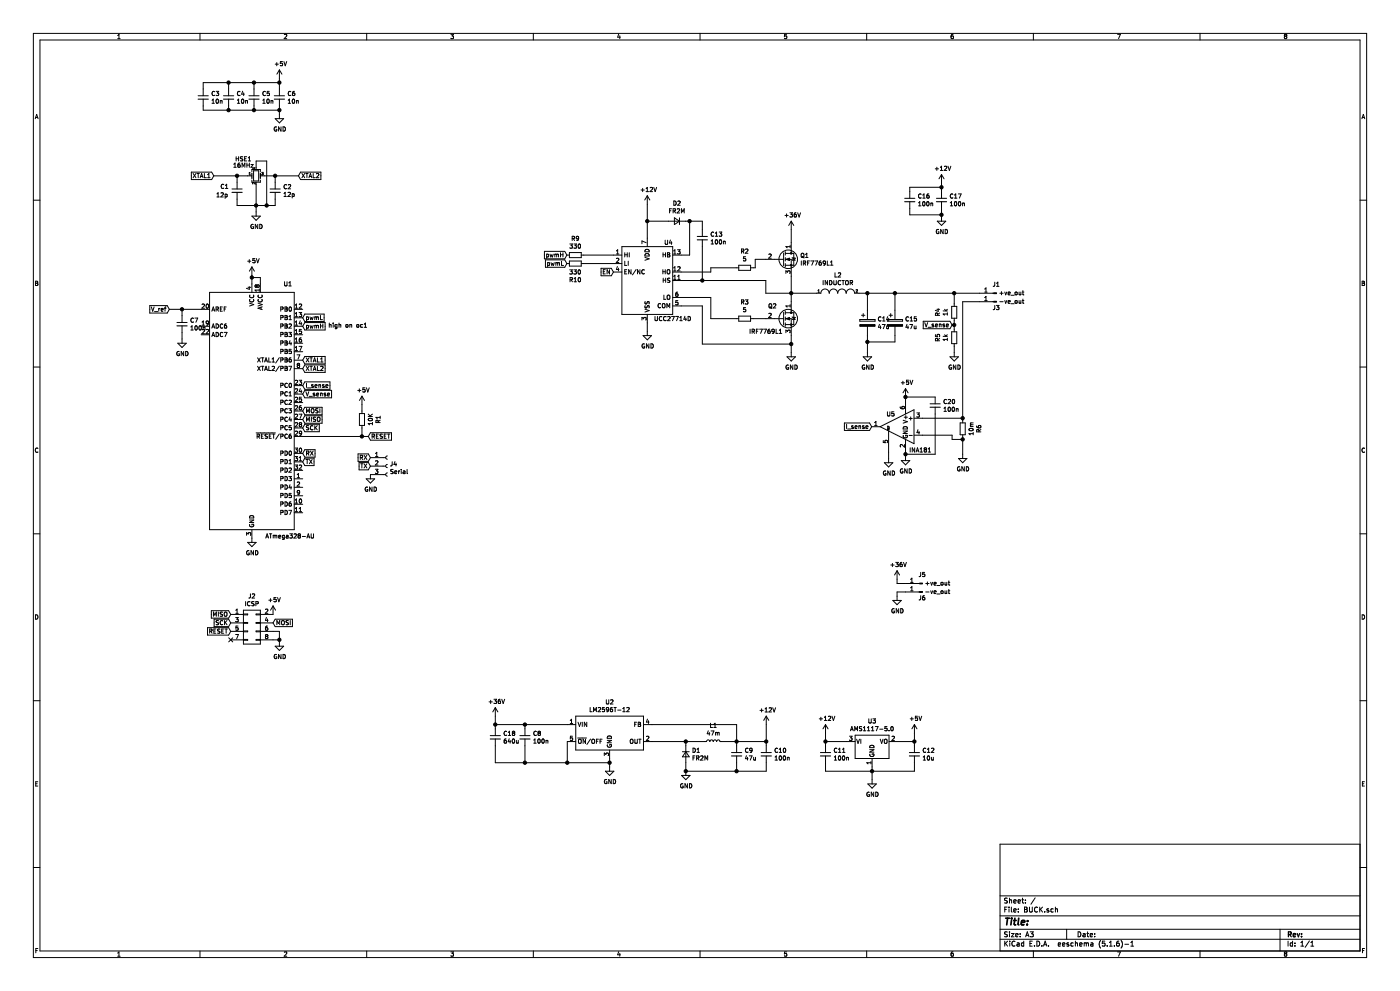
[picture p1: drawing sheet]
EESchema Schematic File Version 4
EELAYER 30 0
EELAYER END
$Descr A3 16535 11693
encoding utf-8
Sheet 1 1
Title ""
Date ""
Rev ""
Comp ""
Comment1 ""
Comment2 ""
Comment3 ""
Comment4 ""
$EndDescr
$Comp
L Driver_FET:UCC27714D U4
U 1 1
P 7645 3310
F 0 "U4" H 7895 3760 50  0000 C CNN
F 1 "UCC27714D" H 7945 2860 50  0000 C CNN
F 2 "Package_SO:SOIC-14_3.9x8.7mm_P1.27mm" H 7645 3310 50  0001 C CNN
F 3 "http://www.ti.com/lit/ds/symlink/ucc27714.pdf" H 7645 3210 50  0001 C CNN
	1    7645 3310
	1    0    0    -1  
$EndComp
$Comp
L Device:R_Small R2
U 1 1
P 8795 3160
F 0 "R2" V 8599 3160 50  0000 C CNN
F 1 "5" V 8690 3160 50  0000 C CNN
F 2 "Resistor_SMD:R_0805_2012Metric" H 8795 3160 50  0001 C CNN
F 3 "~" H 8795 3160 50  0001 C CNN
	1    8795 3160
	0    1    1    0   
$EndComp
$Comp
L Device:R_Small R3
U 1 1
P 8795 3760
F 0 "R3" V 8599 3760 50  0000 C CNN
F 1 "5" V 8690 3760 50  0000 C CNN
F 2 "Resistor_SMD:R_0805_2012Metric" H 8795 3760 50  0001 C CNN
F 3 "~" H 8795 3760 50  0001 C CNN
	1    8795 3760
	0    1    1    0   
$EndComp
$Comp
L pspice:INDUCTOR L2
U 1 1
P 9895 3460
F 0 "L2" H 9895 3675 50  0000 C CNN
F 1 "INDUCTOR" H 9895 3584 50  0000 C CNN
F 2 "Inductor_THT:L_Toroid_Vertical_L16.8mm_W9.2mm_P7.10mm_Vishay_TJ3" H 9895 3460 50  0001 C CNN
F 3 "~" H 9895 3460 50  0001 C CNN
	1    9895 3460
	1    0    0    -1  
$EndComp
$Comp
L Device:CP C14
U 1 1
P 10245 3810
F 0 "C14" H 10363 3856 50  0000 L CNN
F 1 "47u" H 10363 3765 50  0000 L CNN
F 2 "Capacitor_SMD:CP_Elec_6.3x7.7" H 10283 3660 50  0001 C CNN
F 3 "~" H 10245 3810 50  0001 C CNN
	1    10245 3810
	1    0    0    -1  
$EndComp
Connection ~ 10800 8750
Wire Wire Line
	10800 8650 10800 8750
$Comp
L power:+5V #PWR0101
U 1 1
P 10800 8650
F 0 "#PWR0101" H 10800 8500 50  0001 C CNN
F 1 "+5V" H 10815 8823 50  0000 C CNN
F 2 "" H 10800 8650 50  0001 C CNN
F 3 "" H 10800 8650 50  0001 C CNN
	1    10800 8650
	1    0    0    -1  
$EndComp
Wire Wire Line
	10800 8750 10600 8750
Wire Wire Line
	10800 8800 10800 8750
Wire Wire Line
	10800 9100 10800 9000
Wire Wire Line
	10300 9100 10800 9100
$Comp
L Device:C_Small C12
U 1 1
P 10800 8900
F 0 "C12" H 10892 8946 50  0000 L CNN
F 1 "10u" H 10892 8855 50  0000 L CNN
F 2 "Capacitor_SMD:C_0805_2012Metric" H 10800 8900 50  0001 C CNN
F 3 "~" H 10800 8900 50  0001 C CNN
	1    10800 8900
	1    0    0    -1  
$EndComp
Wire Wire Line
	10300 9100 10300 9050
Connection ~ 10300 9100
Wire Wire Line
	9750 9100 10300 9100
Wire Wire Line
	9750 9000 9750 9100
Wire Wire Line
	10300 9200 10300 9100
$Comp
L power:GND #PWR0102
U 1 1
P 10300 9200
F 0 "#PWR0102" H 10300 8950 50  0001 C CNN
F 1 "GND" H 10305 9027 50  0000 C CNN
F 2 "" H 10300 9200 50  0001 C CNN
F 3 "" H 10300 9200 50  0001 C CNN
	1    10300 9200
	1    0    0    -1  
$EndComp
Wire Wire Line
	9750 8750 9750 8650
Connection ~ 9750 8750
Wire Wire Line
	10000 8750 9750 8750
Wire Wire Line
	9750 8800 9750 8750
$Comp
L Device:C_Small C11
U 1 1
P 9750 8900
F 0 "C11" H 9842 8946 50  0000 L CNN
F 1 "100n" H 9842 8855 50  0000 L CNN
F 2 "Capacitor_SMD:C_0805_2012Metric" H 9750 8900 50  0001 C CNN
F 3 "~" H 9750 8900 50  0001 C CNN
	1    9750 8900
	1    0    0    -1  
$EndComp
$Comp
L power:+12V #PWR0103
U 1 1
P 9750 8650
F 0 "#PWR0103" H 9750 8500 50  0001 C CNN
F 1 "+12V" H 9765 8823 50  0000 C CNN
F 2 "" H 9750 8650 50  0001 C CNN
F 3 "" H 9750 8650 50  0001 C CNN
	1    9750 8650
	1    0    0    -1  
$EndComp
$Comp
L Regulator_Linear:AMS1117-5.0 U3
U 1 1
P 10300 8750
F 0 "U3" H 10300 8992 50  0000 C CNN
F 1 "AMS1117-5.0" H 10300 8901 50  0000 C CNN
F 2 "Package_TO_SOT_SMD:SOT-223-3_TabPin2" H 10300 8950 50  0001 C CNN
F 3 "http://www.advanced-monolithic.com/pdf/ds1117.pdf" H 10400 8500 50  0001 C CNN
	1    10300 8750
	1    0    0    -1  
$EndComp
Wire Wire Line
	8700 8550 8700 8750
Wire Wire Line
	7700 8550 8700 8550
Connection ~ 9050 8750
Wire Wire Line
	9050 8550 9050 8750
$Comp
L power:+12V #PWR0104
U 1 1
P 9050 8550
F 0 "#PWR0104" H 9050 8400 50  0001 C CNN
F 1 "+12V" H 9065 8723 50  0000 C CNN
F 2 "" H 9050 8550 50  0001 C CNN
F 3 "" H 9050 8550 50  0001 C CNN
	1    9050 8550
	1    0    0    -1  
$EndComp
Wire Wire Line
	8700 9100 9050 9100
Connection ~ 8700 9100
Connection ~ 8100 9100
Wire Wire Line
	8100 9100 8700 9100
Connection ~ 8700 8750
Wire Wire Line
	9050 8750 8700 8750
Wire Wire Line
	9050 8800 9050 8750
Wire Wire Line
	8700 8800 8700 8750
Wire Wire Line
	9050 9000 9050 9100
Wire Wire Line
	8700 9000 8700 9100
$Comp
L Device:C_Small C10
U 1 1
P 9050 8900
F 0 "C10" H 9142 8946 50  0000 L CNN
F 1 "100n" H 9142 8855 50  0000 L CNN
F 2 "Capacitor_SMD:C_0805_2012Metric" H 9050 8900 50  0001 C CNN
F 3 "~" H 9050 8900 50  0001 C CNN
	1    9050 8900
	1    0    0    -1  
$EndComp
$Comp
L Device:C_Small C9
U 1 1
P 8700 8900
F 0 "C9" H 8792 8946 50  0000 L CNN
F 1 "47u" H 8792 8855 50  0000 L CNN
F 2 "Capacitor_SMD:C_0805_2012Metric" H 8700 8900 50  0001 C CNN
F 3 "~" H 8700 8900 50  0001 C CNN
	1    8700 8900
	1    0    0    -1  
$EndComp
Wire Wire Line
	8100 8750 7700 8750
Wire Wire Line
	8100 9000 8100 9100
Wire Wire Line
	8100 8750 8100 8800
$Comp
L power:GND #PWR0105
U 1 1
P 8100 9100
F 0 "#PWR0105" H 8100 8850 50  0001 C CNN
F 1 "GND" H 8105 8927 50  0000 C CNN
F 2 "" H 8100 9100 50  0001 C CNN
F 3 "" H 8100 9100 50  0001 C CNN
	1    8100 9100
	1    0    0    -1  
$EndComp
$Comp
L Device:D_Small D1
U 1 1
P 8100 8900
F 0 "D1" V 8054 8970 50  0000 L CNN
F 1 "FR2M" V 8145 8970 50  0000 L CNN
F 2 "Diode_SMD:D_SMB" V 8100 8900 50  0001 C CNN
F 3 "~" V 8100 8900 50  0001 C CNN
	1    8100 8900
	0    1    1    0   
$EndComp
$Comp
L Device:L_Small L1
U 1 1
P 8425 8750
F 0 "L1" V 8610 8750 50  0000 C CNN
F 1 "47m" V 8519 8750 50  0000 C CNN
F 2 "Inductor_SMD:L_Sunlord_MWSA0518_5.4x5.2mm" H 8425 8750 50  0001 C CNN
F 3 "~" H 8425 8750 50  0001 C CNN
	1    8425 8750
	0    -1   -1   0   
$EndComp
Wire Wire Line
	6200 9000 6700 9000
Wire Wire Line
	6200 8800 6200 9000
Connection ~ 6700 9000
Wire Wire Line
	6200 8550 5850 8550
Connection ~ 6200 8550
Wire Wire Line
	6200 8600 6200 8550
Wire Wire Line
	5850 8550 5850 8450
Wire Wire Line
	6700 8550 6200 8550
$Comp
L Device:C_Small C8
U 1 1
P 6200 8700
F 0 "C8" H 6292 8746 50  0000 L CNN
F 1 "100n" H 6292 8655 50  0000 L CNN
F 2 "Capacitor_SMD:C_0805_2012Metric" H 6200 8700 50  0001 C CNN
F 3 "~" H 6200 8700 50  0001 C CNN
	1    6200 8700
	1    0    0    -1  
$EndComp
$Comp
L power:+36V #PWR0106
U 1 1
P 5850 8450
F 0 "#PWR0106" H 5850 8300 50  0001 C CNN
F 1 "+36V" H 5865 8623 50  0000 C CNN
F 2 "" H 5850 8450 50  0001 C CNN
F 3 "" H 5850 8450 50  0001 C CNN
	1    5850 8450
	1    0    0    -1  
$EndComp
Connection ~ 7200 9000
Wire Wire Line
	6700 9000 7200 9000
Wire Wire Line
	6700 8750 6700 9000
Wire Wire Line
	7200 9000 7200 8950
$Comp
L power:GND #PWR0107
U 1 1
P 7200 9050
F 0 "#PWR0107" H 7200 8800 50  0001 C CNN
F 1 "GND" H 7205 8877 50  0000 C CNN
F 2 "" H 7200 9050 50  0001 C CNN
F 3 "" H 7200 9050 50  0001 C CNN
	1    7200 9050
	1    0    0    -1  
$EndComp
$Comp
L power:GND #PWR0108
U 1 1
P 9345 4160
F 0 "#PWR0108" H 9345 3910 50  0001 C CNN
F 1 "GND" H 9350 3987 50  0000 C CNN
F 2 "" H 9345 4160 50  0001 C CNN
F 3 "" H 9345 4160 50  0001 C CNN
	1    9345 4160
	1    0    0    -1  
$EndComp
$Comp
L power:GND #PWR0109
U 1 1
P 10245 4160
F 0 "#PWR0109" H 10245 3910 50  0001 C CNN
F 1 "GND" H 10250 3987 50  0000 C CNN
F 2 "" H 10245 4160 50  0001 C CNN
F 3 "" H 10245 4160 50  0001 C CNN
	1    10245 4160
	1    0    0    -1  
$EndComp
$Comp
L power:+36V #PWR0110
U 1 1
P 9345 2710
F 0 "#PWR0110" H 9345 2560 50  0001 C CNN
F 1 "+36V" H 9360 2883 50  0000 C CNN
F 2 "" H 9345 2710 50  0001 C CNN
F 3 "" H 9345 2710 50  0001 C CNN
	1    9345 2710
	1    0    0    -1  
$EndComp
Wire Wire Line
	9345 2710 9345 2860
Wire Wire Line
	9345 3960 9345 4060
Wire Wire Line
	9345 3460 9645 3460
Wire Wire Line
	10145 3460 10245 3460
Connection ~ 9345 3460
Wire Wire Line
	9345 3460 9345 3560
Wire Wire Line
	8395 3160 8395 3210
Wire Wire Line
	8395 3210 8045 3210
Wire Wire Line
	8695 3160 8395 3160
Wire Wire Line
	8395 3760 8395 3510
Wire Wire Line
	8395 3510 8045 3510
Wire Wire Line
	8695 3760 8395 3760
Wire Wire Line
	8045 3610 8295 3610
Wire Wire Line
	8295 3610 8295 4060
Wire Wire Line
	8295 4060 9345 4060
Connection ~ 9345 4060
Wire Wire Line
	9345 4060 9345 4160
$Comp
L Device:D_Small D2
U 1 1
P 7995 2610
F 0 "D2" H 7995 2403 50  0000 C CNN
F 1 "FR2M" H 7995 2494 50  0000 C CNN
F 2 "Diode_SMD:D_SMB" V 7995 2610 50  0001 C CNN
F 3 "~" V 7995 2610 50  0001 C CNN
	1    7995 2610
	-1   0    0    1   
$EndComp
$Comp
L power:+12V #PWR0113
U 1 1
P 7645 2410
F 0 "#PWR0113" H 7645 2260 50  0001 C CNN
F 1 "+12V" H 7660 2583 50  0000 C CNN
F 2 "" H 7645 2410 50  0001 C CNN
F 3 "" H 7645 2410 50  0001 C CNN
	1    7645 2410
	1    0    0    -1  
$EndComp
$Comp
L power:GND #PWR0114
U 1 1
P 7645 3910
F 0 "#PWR0114" H 7645 3660 50  0001 C CNN
F 1 "GND" H 7650 3737 50  0000 C CNN
F 2 "" H 7645 3910 50  0001 C CNN
F 3 "" H 7645 3910 50  0001 C CNN
	1    7645 3910
	1    0    0    -1  
$EndComp
Wire Wire Line
	7645 3910 7645 3810
$Comp
L Device:C_Small C13
U 1 1
P 8295 2810
F 0 "C13" H 8387 2856 50  0000 L CNN
F 1 "100n" H 8387 2765 50  0000 L CNN
F 2 "Capacitor_SMD:C_0805_2012Metric" H 8295 2810 50  0001 C CNN
F 3 "~" H 8295 2810 50  0001 C CNN
	1    8295 2810
	1    0    0    -1  
$EndComp
Wire Wire Line
	7645 2410 7645 2610
Wire Wire Line
	7895 2610 7645 2610
Connection ~ 7645 2610
Wire Wire Line
	7645 2610 7645 2810
Wire Wire Line
	8295 2710 8295 2610
Wire Wire Line
	8295 2610 8145 2610
Wire Wire Line
	8045 3010 8145 3010
Wire Wire Line
	8145 3010 8145 2610
Connection ~ 8145 2610
Wire Wire Line
	8145 2610 8095 2610
Wire Wire Line
	8045 3310 8295 3310
Wire Wire Line
	9045 3310 9045 3460
Wire Wire Line
	9045 3460 9345 3460
Wire Wire Line
	8295 2910 8295 3310
Connection ~ 8295 3310
Wire Wire Line
	8295 3310 9045 3310
Text GLabel 6695 3010 0    50   Input ~ 0
pwmH
Text GLabel 6695 3110 0    50   Input ~ 0
pwmL
Text GLabel 7245 3210 0    50   Input ~ 0
EN
Wire Wire Line
	10245 3960 10245 4035
$Comp
L Device:Crystal_GND24_Small HSE1
U 1 1
P 3025 2075
F 0 "HSE1" H 2775 2275 50  0000 L CNN
F 1 "16MHz" H 2750 2200 50  0000 L CNN
F 2 "Crystal:Crystal_SMD_3225-4Pin_3.2x2.5mm" H 3025 2075 50  0001 C CNN
F 3 "~" H 3025 2075 50  0001 C CNN
	1    3025 2075
	1    0    0    -1  
$EndComp
$Comp
L power:GND #PWR025
U 1 1
P 3025 2500
F 0 "#PWR025" H 3025 2250 50  0001 C CNN
F 1 "GND" H 3030 2327 50  0000 C CNN
F 2 "" H 3025 2500 50  0001 C CNN
F 3 "" H 3025 2500 50  0001 C CNN
	1    3025 2500
	1    0    0    -1  
$EndComp
$Comp
L Device:C_Small C2
U 1 1
P 3250 2250
F 0 "C2" H 3342 2296 50  0000 L CNN
F 1 "12p" H 3342 2205 50  0000 L CNN
F 2 "Capacitor_SMD:C_0805_2012Metric" H 3250 2250 50  0001 C CNN
F 3 "~" H 3250 2250 50  0001 C CNN
	1    3250 2250
	1    0    0    -1  
$EndComp
$Comp
L Device:C_Small C1
U 1 1
P 2800 2250
F 0 "C1" H 2600 2300 50  0000 L CNN
F 1 "12p" H 2550 2200 50  0000 L CNN
F 2 "Capacitor_SMD:C_0805_2012Metric" H 2800 2250 50  0001 C CNN
F 3 "~" H 2800 2250 50  0001 C CNN
	1    2800 2250
	1    0    0    -1  
$EndComp
Text GLabel 2525 2075 0    50   Input ~ 0
XTAL1
$Comp
L power:+5V #PWR0115
U 1 1
P 2975 3250
F 0 "#PWR0115" H 2975 3100 50  0001 C CNN
F 1 "+5V" H 2990 3423 50  0000 C CNN
F 2 "" H 2975 3250 50  0001 C CNN
F 3 "" H 2975 3250 50  0001 C CNN
	1    2975 3250
	1    0    0    -1  
$EndComp
Wire Wire Line
	2975 3350 2975 3275
Wire Wire Line
	2975 3275 3075 3275
Wire Wire Line
	3075 3275 3075 3350
Connection ~ 2975 3275
Wire Wire Line
	2975 3275 2975 3250
$Comp
L Device:C_Small C7
U 1 1
P 2150 3825
F 0 "C7" H 2242 3871 50  0000 L CNN
F 1 "100n" H 2242 3780 50  0000 L CNN
F 2 "Capacitor_SMD:C_0805_2012Metric" H 2150 3825 50  0001 C CNN
F 3 "~" H 2150 3825 50  0001 C CNN
	1    2150 3825
	1    0    0    -1  
$EndComp
$Comp
L power:GND #PWR0116
U 1 1
P 2975 6350
F 0 "#PWR0116" H 2975 6100 50  0001 C CNN
F 1 "GND" H 2980 6177 50  0000 C CNN
F 2 "" H 2975 6350 50  0001 C CNN
F 3 "" H 2975 6350 50  0001 C CNN
	1    2975 6350
	1    0    0    -1  
$EndComp
$Comp
L power:GND #PWR0117
U 1 1
P 2150 4000
F 0 "#PWR0117" H 2150 3750 50  0001 C CNN
F 1 "GND" H 2155 3827 50  0000 C CNN
F 2 "" H 2150 4000 50  0001 C CNN
F 3 "" H 2150 4000 50  0001 C CNN
	1    2150 4000
	1    0    0    -1  
$EndComp
Wire Wire Line
	2150 4000 2150 3925
Wire Wire Line
	2150 3650 2375 3650
Wire Wire Line
	2150 3725 2150 3650
Text GLabel 3575 4250 2    50   Input ~ 0
XTAL1
Text GLabel 3525 2075 2    50   Input ~ 0
XTAL2
Wire Wire Line
	2525 2075 2800 2075
Wire Wire Line
	3125 2075 3250 2075
Wire Wire Line
	2800 2075 2800 2150
Wire Wire Line
	2800 2425 3025 2425
Wire Wire Line
	3025 2425 3025 2175
Wire Wire Line
	2800 2350 2800 2425
Connection ~ 2800 2075
Wire Wire Line
	2800 2075 2925 2075
Wire Wire Line
	3250 2075 3250 2150
Wire Wire Line
	3250 2425 3150 2425
Wire Wire Line
	3250 2350 3250 2425
Connection ~ 3250 2075
Wire Wire Line
	3250 2075 3525 2075
Connection ~ 3025 2425
Wire Wire Line
	3025 2500 3025 2425
Wire Wire Line
	3025 1975 3025 1900
Wire Wire Line
	3025 1900 3150 1900
Wire Wire Line
	3150 1900 3150 2425
Connection ~ 3150 2425
Wire Wire Line
	3150 2425 3025 2425
Text GLabel 4350 5150 2    50   Input ~ 0
RESET
$Comp
L Device:R_Small R1
U 1 1
P 4275 4950
F 0 "R1" V 4079 4950 50  0000 C CNN
F 1 "10K" V 4170 4950 50  0000 C CNN
F 2 "Resistor_SMD:R_0805_2012Metric" H 4275 4950 50  0001 C CNN
F 3 "~" H 4275 4950 50  0001 C CNN
	1    4275 4950
	-1   0    0    1   
$EndComp
Wire Wire Line
	3575 5150 4275 5150
Connection ~ 4275 5150
Wire Wire Line
	4275 5150 4350 5150
$Comp
L power:+5V #PWR0118
U 1 1
P 4275 4775
F 0 "#PWR0118" H 4275 4625 50  0001 C CNN
F 1 "+5V" H 4290 4948 50  0000 C CNN
F 2 "" H 4275 4775 50  0001 C CNN
F 3 "" H 4275 4775 50  0001 C CNN
	1    4275 4775
	1    0    0    -1  
$EndComp
Wire Wire Line
	4275 4850 4275 4775
Wire Wire Line
	8100 8750 8325 8750
Wire Wire Line
	8525 8750 8700 8750
Connection ~ 8100 8750
Wire Wire Line
	11570 3460 11270 3460
$Comp
L power:GND #PWR0119
U 1 1
P 11370 5360
F 0 "#PWR0119" H 11370 5110 50  0001 C CNN
F 1 "GND" H 11375 5187 50  0000 C CNN
F 2 "" H 11370 5360 50  0001 C CNN
F 3 "" H 11370 5360 50  0001 C CNN
	1    11370 5360
	1    0    0    -1  
$EndComp
$Comp
L Device:R_Small R6
U 1 1
P 11370 5060
F 0 "R6" V 11174 5060 50  0000 C CNN
F 1 "10m" V 11265 5060 50  0000 C CNN
F 2 "Resistor_SMD:R_2512_6332Metric" H 11370 5060 50  0001 C CNN
F 3 "~" H 11370 5060 50  0001 C CNN
	1    11370 5060
	-1   0    0    1   
$EndComp
Wire Wire Line
	11370 5360 11370 5185
Wire Wire Line
	4275 5050 4275 5150
Text GLabel 3575 4850 2    50   Input ~ 0
MOSI
Text GLabel 3575 4950 2    50   Input ~ 0
MISO
Text GLabel 3575 5050 2    50   Input ~ 0
SCK
Text GLabel 2000 3650 0    50   Input ~ 0
V_ref
Connection ~ 2150 3650
Wire Wire Line
	2000 3650 2150 3650
$Comp
L Amplifier_Current:INA181 U5
U 1 1
P 10595 5035
F 0 "U5" H 10670 5185 50  0000 C CNN
F 1 "INA181" H 10320 4760 50  0000 C CNN
F 2 "Package_TO_SOT_SMD:SOT-23-6" H 10645 5085 50  0001 C CNN
F 3 "http://www.ti.com/lit/ds/symlink/ina181.pdf" H 10745 5185 50  0001 C CNN
	1    10595 5035
	-1   0    0    -1  
$EndComp
Wire Wire Line
	11370 3560 11570 3560
Wire Wire Line
	11370 3560 11370 4935
Wire Wire Line
	10895 4935 11370 4935
Connection ~ 11370 4935
Wire Wire Line
	11370 4935 11370 4960
Wire Wire Line
	10895 5135 11245 5135
Wire Wire Line
	11245 5135 11245 5185
Wire Wire Line
	11245 5185 11370 5185
Connection ~ 11370 5185
Wire Wire Line
	11370 5185 11370 5160
$Comp
L power:GND #PWR0120
U 1 1
P 10695 5385
F 0 "#PWR0120" H 10695 5135 50  0001 C CNN
F 1 "GND" H 10700 5212 50  0000 C CNN
F 2 "" H 10695 5385 50  0001 C CNN
F 3 "" H 10695 5385 50  0001 C CNN
	1    10695 5385
	1    0    0    -1  
$EndComp
Wire Wire Line
	10695 5385 10695 5360
$Comp
L power:+5V #PWR0121
U 1 1
P 10695 4685
F 0 "#PWR0121" H 10695 4535 50  0001 C CNN
F 1 "+5V" H 10710 4858 50  0000 C CNN
F 2 "" H 10695 4685 50  0001 C CNN
F 3 "" H 10695 4685 50  0001 C CNN
	1    10695 4685
	1    0    0    -1  
$EndComp
Wire Wire Line
	10695 4735 10695 4685
Text GLabel 3575 4350 2    50   Input ~ 0
XTAL2
Text GLabel 3575 3850 2    50   Input ~ 0
pwmH
Text GLabel 3575 3750 2    50   Input ~ 0
pwmL
$Comp
L power:GND #PWR0122
U 1 1
P 10495 5410
F 0 "#PWR0122" H 10495 5160 50  0001 C CNN
F 1 "GND" H 10500 5237 50  0000 C CNN
F 2 "" H 10495 5410 50  0001 C CNN
F 3 "" H 10495 5410 50  0001 C CNN
	1    10495 5410
	1    0    0    -1  
$EndComp
Wire Wire Line
	10495 5335 10495 5410
Text GLabel 10295 5035 0    50   Input ~ 0
I_sense
Text GLabel 3575 4550 2    50   Input ~ 0
I_sense
$Comp
L Device:R_Small R5
U 1 1
P 11270 3985
F 0 "R5" V 11074 3985 50  0000 C CNN
F 1 "1k" V 11165 3985 50  0000 C CNN
F 2 "Resistor_SMD:R_0805_2012Metric" H 11270 3985 50  0001 C CNN
F 3 "~" H 11270 3985 50  0001 C CNN
	1    11270 3985
	1    0    0    -1  
$EndComp
$Comp
L Device:R_Small R4
U 1 1
P 11270 3685
F 0 "R4" V 11074 3685 50  0000 C CNN
F 1 "1k" V 11165 3685 50  0000 C CNN
F 2 "Resistor_SMD:R_0805_2012Metric" H 11270 3685 50  0001 C CNN
F 3 "~" H 11270 3685 50  0001 C CNN
	1    11270 3685
	1    0    0    -1  
$EndComp
$Comp
L power:GND #PWR0124
U 1 1
P 11270 4160
F 0 "#PWR0124" H 11270 3910 50  0001 C CNN
F 1 "GND" H 11275 3987 50  0000 C CNN
F 2 "" H 11270 4160 50  0001 C CNN
F 3 "" H 11270 4160 50  0001 C CNN
	1    11270 4160
	1    0    0    -1  
$EndComp
Wire Wire Line
	11270 4160 11270 4085
Wire Wire Line
	11270 3885 11270 3835
Wire Wire Line
	11270 3585 11270 3460
Text GLabel 11245 3835 0    50   Input ~ 0
V_sense
Wire Wire Line
	11245 3835 11270 3835
Connection ~ 11270 3835
Wire Wire Line
	11270 3835 11270 3785
Connection ~ 10245 3460
Connection ~ 11270 3460
Wire Wire Line
	10245 3460 10570 3460
$Comp
L Device:CP C15
U 1 1
P 10570 3810
F 0 "C15" H 10688 3856 50  0000 L CNN
F 1 "47u" H 10688 3765 50  0000 L CNN
F 2 "Capacitor_SMD:CP_Elec_6.3x7.7" H 10608 3660 50  0001 C CNN
F 3 "~" H 10570 3810 50  0001 C CNN
	1    10570 3810
	1    0    0    -1  
$EndComp
Wire Wire Line
	10570 3660 10570 3460
Connection ~ 10570 3460
Wire Wire Line
	10570 3460 11270 3460
Wire Wire Line
	10570 3960 10570 4035
Wire Wire Line
	10570 4035 10245 4035
Connection ~ 10245 4035
Wire Wire Line
	10245 4035 10245 4160
Text GLabel 3575 4650 2    50   Input ~ 0
V_sense
Wire Wire Line
	10745 2260 10745 2210
Wire Wire Line
	10745 2460 10745 2535
$Comp
L power:+5V #PWR0125
U 1 1
P 3300 925
F 0 "#PWR0125" H 3300 775 50  0001 C CNN
F 1 "+5V" H 3315 1098 50  0000 C CNN
F 2 "" H 3300 925 50  0001 C CNN
F 3 "" H 3300 925 50  0001 C CNN
	1    3300 925 
	1    0    0    -1  
$EndComp
Wire Wire Line
	3300 1350 3300 1300
$Comp
L Device:C_Small C6
U 1 1
P 3300 1150
F 0 "C6" H 3392 1196 50  0000 L CNN
F 1 "10n" H 3392 1105 50  0000 L CNN
F 2 "Capacitor_SMD:C_0805_2012Metric" H 3300 1150 50  0001 C CNN
F 3 "~" H 3300 1150 50  0001 C CNN
	1    3300 1150
	1    0    0    -1  
$EndComp
$Comp
L power:GND #PWR0126
U 1 1
P 3300 1350
F 0 "#PWR0126" H 3300 1100 50  0001 C CNN
F 1 "GND" H 3305 1177 50  0000 C CNN
F 2 "" H 3300 1350 50  0001 C CNN
F 3 "" H 3300 1350 50  0001 C CNN
	1    3300 1350
	1    0    0    -1  
$EndComp
Wire Wire Line
	3300 1050 3300 975 
$Comp
L Device:C_Small C5
U 1 1
P 3000 1150
F 0 "C5" H 3092 1196 50  0000 L CNN
F 1 "10n" H 3092 1105 50  0000 L CNN
F 2 "Capacitor_SMD:C_0805_2012Metric" H 3000 1150 50  0001 C CNN
F 3 "~" H 3000 1150 50  0001 C CNN
	1    3000 1150
	1    0    0    -1  
$EndComp
Wire Wire Line
	3000 1050 3000 975 
Wire Wire Line
	3000 975  3300 975 
Connection ~ 3300 975 
Wire Wire Line
	3300 975  3300 925 
Wire Wire Line
	3000 1250 3000 1300
Wire Wire Line
	3000 1300 3300 1300
Connection ~ 3300 1300
Wire Wire Line
	3300 1300 3300 1250
$Comp
L Device:C_Small C4
U 1 1
P 2700 1150
F 0 "C4" H 2792 1196 50  0000 L CNN
F 1 "10n" H 2792 1105 50  0000 L CNN
F 2 "Capacitor_SMD:C_0805_2012Metric" H 2700 1150 50  0001 C CNN
F 3 "~" H 2700 1150 50  0001 C CNN
	1    2700 1150
	1    0    0    -1  
$EndComp
Wire Wire Line
	2700 1050 2700 975 
Wire Wire Line
	2700 975  3000 975 
Connection ~ 3000 975 
Wire Wire Line
	2700 1250 2700 1300
Wire Wire Line
	2700 1300 3000 1300
Connection ~ 3000 1300
$Comp
L Device:C_Small C3
U 1 1
P 2400 1150
F 0 "C3" H 2492 1196 50  0000 L CNN
F 1 "10n" H 2492 1105 50  0000 L CNN
F 2 "Capacitor_SMD:C_0805_2012Metric" H 2400 1150 50  0001 C CNN
F 3 "~" H 2400 1150 50  0001 C CNN
	1    2400 1150
	1    0    0    -1  
$EndComp
Wire Wire Line
	2400 1050 2400 975 
Wire Wire Line
	2400 975  2700 975 
Connection ~ 2700 975 
Wire Wire Line
	2400 1250 2400 1300
Wire Wire Line
	2400 1300 2700 1300
Connection ~ 2700 1300
$Comp
L Device:C_Small C18
U 1 1
P 5850 8700
F 0 "C18" H 5942 8746 50  0000 L CNN
F 1 "640u" H 5942 8655 50  0000 L CNN
F 2 "Capacitor_SMD:C_0805_2012Metric" H 5850 8700 50  0001 C CNN
F 3 "~" H 5850 8700 50  0001 C CNN
	1    5850 8700
	1    0    0    -1  
$EndComp
Wire Wire Line
	5850 8550 5850 8600
Wire Wire Line
	5850 9000 6200 9000
Wire Wire Line
	5850 8800 5850 9000
Connection ~ 5850 8550
Connection ~ 6200 9000
$Comp
L MCU_Microchip_ATmega:ATmega328-AU U1
U 1 1
P 2975 4850
F 0 "U1" H 3400 6350 50  0000 C CNN
F 1 "ATmega328-AU" H 3425 3375 50  0000 C CNN
F 2 "Package_QFP:TQFP-32_7x7mm_P0.8mm" H 2975 4850 50  0001 C CIN
F 3 "http://ww1.microchip.com/downloads/en/DeviceDoc/ATmega328_P%20AVR%20MCU%20with%20picoPower%20Technology%20Data%20Sheet%2040001984A.pdf" H 2975 4850 50  0001 C CNN
	1    2975 4850
	1    0    0    -1  
$EndComp
Wire Wire Line
	8895 3160 8920 3160
Wire Wire Line
	9345 3260 9345 3460
Wire Wire Line
	8895 3760 9045 3760
Text Notes 3875 3875 0    50   ~ 0
high on oc1\n
Wire Wire Line
	11120 2535 11120 2560
Connection ~ 11120 2535
Wire Wire Line
	10745 2535 11120 2535
Wire Wire Line
	11120 2210 11120 2160
Connection ~ 11120 2210
Wire Wire Line
	10745 2210 11120 2210
$Comp
L Device:C_Small C16
U 1 1
P 10745 2360
F 0 "C16" H 10837 2406 50  0000 L CNN
F 1 "100n" H 10837 2315 50  0000 L CNN
F 2 "Capacitor_SMD:C_0805_2012Metric" H 10745 2360 50  0001 C CNN
F 3 "~" H 10745 2360 50  0001 C CNN
	1    10745 2360
	1    0    0    -1  
$EndComp
Wire Wire Line
	11120 2260 11120 2210
$Comp
L power:GND #PWR0112
U 1 1
P 11120 2560
F 0 "#PWR0112" H 11120 2310 50  0001 C CNN
F 1 "GND" H 11125 2387 50  0000 C CNN
F 2 "" H 11120 2560 50  0001 C CNN
F 3 "" H 11120 2560 50  0001 C CNN
	1    11120 2560
	1    0    0    -1  
$EndComp
$Comp
L Device:C_Small C17
U 1 1
P 11120 2360
F 0 "C17" H 11212 2406 50  0000 L CNN
F 1 "100n" H 11212 2315 50  0000 L CNN
F 2 "Capacitor_SMD:C_0805_2012Metric" H 11120 2360 50  0001 C CNN
F 3 "~" H 11120 2360 50  0001 C CNN
	1    11120 2360
	1    0    0    -1  
$EndComp
Wire Wire Line
	11120 2460 11120 2535
$Comp
L power:+12V #PWR0111
U 1 1
P 11120 2160
F 0 "#PWR0111" H 11120 2010 50  0001 C CNN
F 1 "+12V" H 11135 2333 50  0000 C CNN
F 2 "" H 11120 2160 50  0001 C CNN
F 3 "" H 11120 2160 50  0001 C CNN
	1    11120 2160
	1    0    0    -1  
$EndComp
$Comp
L Device:R_Small R9
U 1 1
P 6795 3010
F 0 "R9" V 6599 3010 50  0000 C CNN
F 1 "330" V 6690 3010 50  0000 C CNN
F 2 "Resistor_SMD:R_0805_2012Metric" H 6795 3010 50  0001 C CNN
F 3 "~" H 6795 3010 50  0001 C CNN
	1    6795 3010
	0    1    1    0   
$EndComp
$Comp
L Device:R_Small R10
U 1 1
P 6795 3110
F 0 "R10" V 6599 3110 50  0000 C CNN
F 1 "330" V 6690 3110 50  0000 C CNN
F 2 "Resistor_SMD:R_0805_2012Metric" H 6795 3110 50  0001 C CNN
F 3 "~" H 6795 3110 50  0001 C CNN
	1    6795 3110
	0    -1   -1   0   
$EndComp
Wire Wire Line
	6895 3110 7245 3110
Wire Wire Line
	7245 3010 6895 3010
$Comp
L Connector_Generic:Conn_02x04_Odd_Even J2
U 1 1
P 2925 7350
F 0 "J2" H 2975 7667 50  0000 C CNN
F 1 "ICSP" H 2975 7576 50  0000 C CNN
F 2 "Connector_PinSocket_2.54mm:PinSocket_2x04_P2.54mm_Vertical" H 2925 7350 50  0001 C CNN
F 3 "~" H 2925 7350 50  0001 C CNN
	1    2925 7350
	1    0    0    -1  
$EndComp
Text GLabel 2725 7450 0    50   Input ~ 0
RESET
Text GLabel 3225 7350 2    50   Input ~ 0
MOSI
Text GLabel 2725 7250 0    50   Input ~ 0
MISO
Text GLabel 2725 7350 0    50   Input ~ 0
SCK
$Comp
L power:+5V #PWR0127
U 1 1
P 3225 7250
F 0 "#PWR0127" H 3225 7100 50  0001 C CNN
F 1 "+5V" H 3240 7423 50  0000 C CNN
F 2 "" H 3225 7250 50  0001 C CNN
F 3 "" H 3225 7250 50  0001 C CNN
	1    3225 7250
	1    0    0    -1  
$EndComp
$Comp
L power:GND #PWR0128
U 1 1
P 3300 7575
F 0 "#PWR0128" H 3300 7325 50  0001 C CNN
F 1 "GND" H 3305 7402 50  0000 C CNN
F 2 "" H 3300 7575 50  0001 C CNN
F 3 "" H 3300 7575 50  0001 C CNN
	1    3300 7575
	1    0    0    -1  
$EndComp
Wire Wire Line
	3300 7575 3300 7550
Wire Wire Line
	3300 7450 3225 7450
Wire Wire Line
	3225 7550 3300 7550
Connection ~ 3300 7550
Wire Wire Line
	3300 7550 3300 7450
NoConn ~ 2725 7550
$Comp
L Connector:Conn_01x01_Male J1
U 1 1
P 11770 3460
F 0 "J1" H 11820 3360 50  0000 R CNN
F 1 "+ve_out" H 11745 3460 50  0000 R CNN
F 2 "Connector_Wire:SolderWirePad_1x01_SMD_1x2mm" H 11770 3460 50  0001 C CNN
F 3 "~" H 11770 3460 50  0001 C CNN
	1    11770 3460
	-1   0    0    1   
$EndComp
$Comp
L Connector:Conn_01x01_Male J3
U 1 1
P 11770 3560
F 0 "J3" H 11820 3635 50  0000 R CNN
F 1 "-ve_out" H 11745 3560 50  0000 R CNN
F 2 "Connector_Wire:SolderWirePad_1x01_SMD_1x2mm" H 11770 3560 50  0001 C CNN
F 3 "~" H 11770 3560 50  0001 C CNN
	1    11770 3560
	-1   0    0    1   
$EndComp
$Comp
L Connector:Conn_01x03_Female J4
U 1 1
P 4575 5500
F 0 "J4" H 4603 5526 50  0000 L CNN
F 1 "Serial" H 4603 5435 50  0000 L CNN
F 2 "Connector_PinHeader_2.54mm:PinHeader_1x03_P2.54mm_Vertical" H 4575 5500 50  0001 C CNN
F 3 "~" H 4575 5500 50  0001 C CNN
	1    4575 5500
	1    0    0    -1  
$EndComp
$Comp
L power:GND #PWR0129
U 1 1
P 4375 5600
F 0 "#PWR0129" H 4375 5350 50  0001 C CNN
F 1 "GND" H 4380 5427 50  0000 C CNN
F 2 "" H 4375 5600 50  0001 C CNN
F 3 "" H 4375 5600 50  0001 C CNN
	1    4375 5600
	1    0    0    -1  
$EndComp
Text GLabel 3575 5350 2    50   Input ~ 0
RX
Text GLabel 4375 5400 0    50   Input ~ 0
RX
Text GLabel 4375 5500 0    50   Input ~ 0
TX
Text GLabel 3575 5450 2    50   Input ~ 0
TX
Wire Wire Line
	7200 9050 7200 9000
$Comp
L Regulator_Switching:LM2596T-12 U2
U 1 1
P 7200 8650
F 0 "U2" H 7200 9017 50  0000 C CNN
F 1 "LM2596T-12" H 7200 8926 50  0000 C CNN
F 2 "Package_TO_SOT_THT:TO-220-5_Vertical" H 7250 8400 50  0001 L CIN
F 3 "http://www.ti.com/lit/ds/symlink/lm2596.pdf" H 7200 8650 50  0001 C CNN
	1    7200 8650
	1    0    0    -1  
$EndComp
$Comp
L Connector:Conn_01x01_Male J5
U 1 1
P 10895 6885
F 0 "J5" H 10945 6785 50  0000 R CNN
F 1 "+ve_out" H 10870 6885 50  0000 R CNN
F 2 "Connector_Wire:SolderWirePad_1x01_SMD_1x2mm" H 10895 6885 50  0001 C CNN
F 3 "~" H 10895 6885 50  0001 C CNN
	1    10895 6885
	-1   0    0    1   
$EndComp
$Comp
L Connector:Conn_01x01_Male J6
U 1 1
P 10895 6985
F 0 "J6" H 10945 7060 50  0000 R CNN
F 1 "-ve_out" H 10870 6985 50  0000 R CNN
F 2 "Connector_Wire:SolderWirePad_1x01_SMD_1x2mm" H 10895 6985 50  0001 C CNN
F 3 "~" H 10895 6985 50  0001 C CNN
	1    10895 6985
	-1   0    0    1   
$EndComp
$Comp
L power:+36V #PWR0123
U 1 1
P 10595 6835
F 0 "#PWR0123" H 10595 6685 50  0001 C CNN
F 1 "+36V" H 10610 7008 50  0000 C CNN
F 2 "" H 10595 6835 50  0001 C CNN
F 3 "" H 10595 6835 50  0001 C CNN
	1    10595 6835
	1    0    0    -1  
$EndComp
$Comp
L power:GND #PWR0130
U 1 1
P 10595 7035
F 0 "#PWR0130" H 10595 6785 50  0001 C CNN
F 1 "GND" H 10600 6862 50  0000 C CNN
F 2 "" H 10595 7035 50  0001 C CNN
F 3 "" H 10595 7035 50  0001 C CNN
	1    10595 7035
	1    0    0    -1  
$EndComp
Wire Wire Line
	10695 6885 10595 6885
Wire Wire Line
	10595 6885 10595 6835
Wire Wire Line
	10695 6985 10595 6985
Wire Wire Line
	10595 6985 10595 7035
$Comp
L Device:C_Small C20
U 1 1
P 11045 4785
F 0 "C20" H 11137 4831 50  0000 L CNN
F 1 "100n" H 11137 4740 50  0000 L CNN
F 2 "Capacitor_SMD:C_0805_2012Metric" H 11045 4785 50  0001 C CNN
F 3 "~" H 11045 4785 50  0001 C CNN
	1    11045 4785
	1    0    0    -1  
$EndComp
Wire Wire Line
	11045 4685 10695 4685
Connection ~ 10695 4685
Wire Wire Line
	11045 4885 11045 5360
Wire Wire Line
	11045 5360 10695 5360
Connection ~ 10695 5360
Wire Wire Line
	10695 5360 10695 5335
$Comp
L Transistor_FET:IRF7769L1 Q1
U 1 1
P 9245 3060
F 0 "Q1" H 9450 3106 50  0000 L CNN
F 1 "IRF7769L1" H 9450 3015 50  0000 L CNN
F 2 "Package_DirectFET:DirectFET_L8" H 9245 3060 50  0001 C CIN
F 3 "https://www.infineon.com/dgdl/Infineon-IRF7769L1-DS-v02_00-EN.pdf?fileId=5546d462533600a4015356079bd91cb4" H 9245 3060 50  0001 L CNN
	1    9245 3060
	1    0    0    -1  
$EndComp
$Comp
L Transistor_FET:IRF7769L1 Q2
U 1 1
P 9245 3760
F 0 "Q2" H 9070 3910 50  0000 L CNN
F 1 "IRF7769L1" H 8845 3610 50  0000 L CNN
F 2 "Package_DirectFET:DirectFET_L8" H 9245 3760 50  0001 C CIN
F 3 "https://www.infineon.com/dgdl/Infineon-IRF7769L1-DS-v02_00-EN.pdf?fileId=5546d462533600a4015356079bd91cb4" H 9245 3760 50  0001 L CNN
	1    9245 3760
	1    0    0    -1  
$EndComp
Wire Wire Line
	9045 3060 8920 3060
Wire Wire Line
	8920 3060 8920 3160
Wire Wire Line
	10245 3460 10245 3660
$EndSCHEMATC
